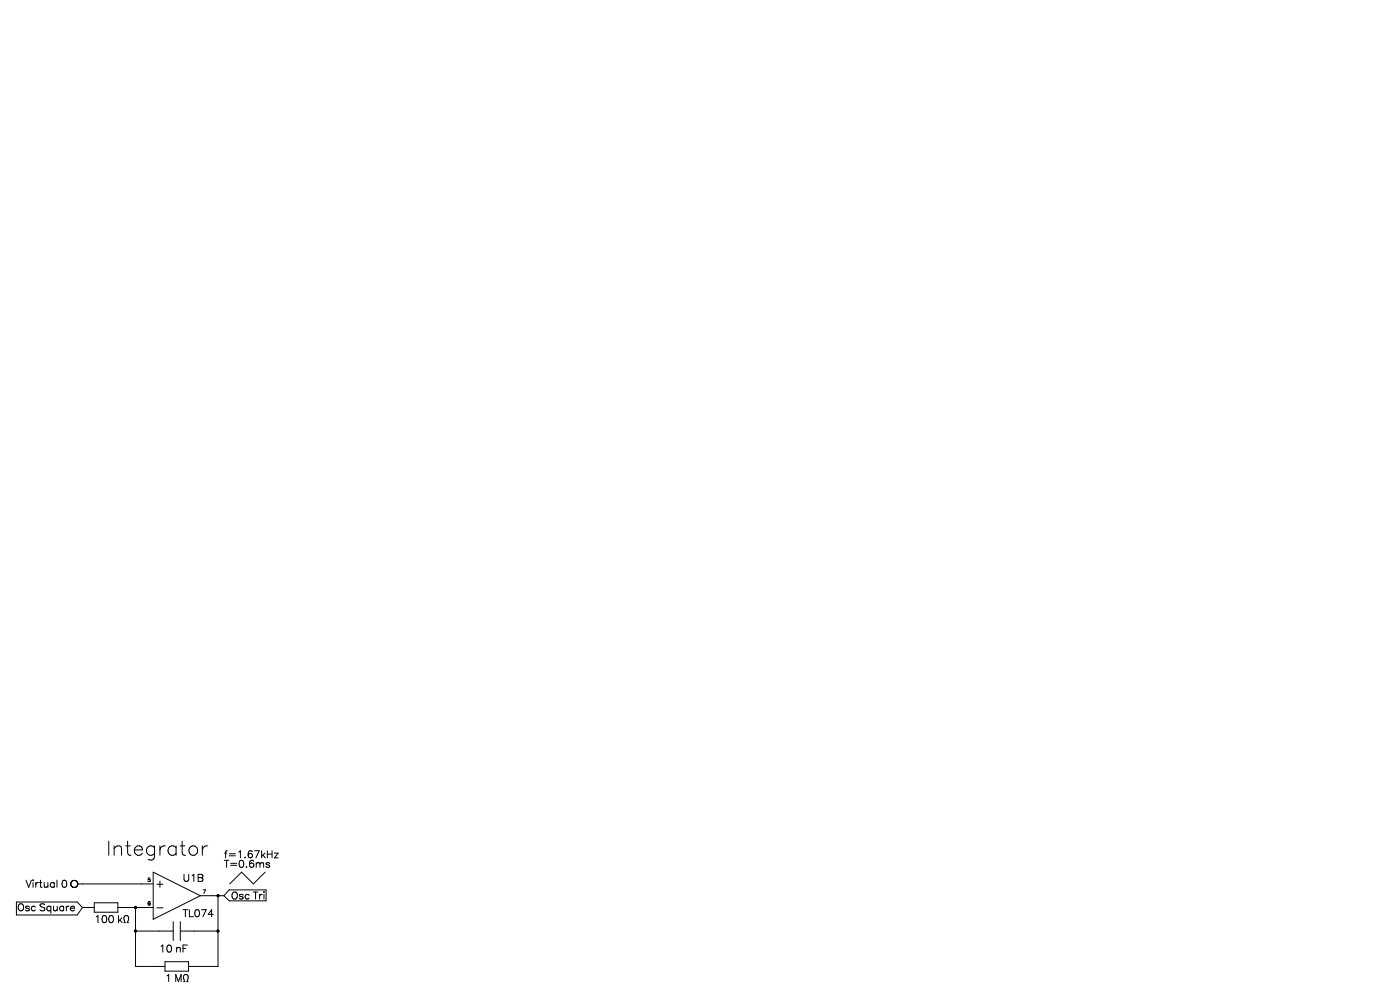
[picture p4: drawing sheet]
<svg xmlns="http://www.w3.org/2000/svg" width="297mm" height="210mm" viewBox="0 0 297 210" stroke-linecap="round" stroke-linejoin="round" font-family="sans-serif">
<path d="M28.7 192.5h.1M28.7 197.5h.1M46.2 190h.1M46.2 197.5h.1" fill="none" stroke="#000" stroke-width=".75"/>
<g fill="none" stroke="#000" stroke-width=".21">
<path d="M3.5 191.3h12.9l1.1 1.2M15.1 187.9h.1M15.1 187.9l.1 .1M15.2 187l-.1 .1M15.2 188l.1 .1M15.2 187h.1M15.2 186.9v.1M15.3 186.9h-.1M15.3 188.1h.1M15.3 186.9h.1M15.3 188.1l.3 .1M15.4 186.9h-.1"/>
<path d="M15.4 186.8v.1M15.5 186.8h-.1M15.5 186.8h.1M15.6 188.2h.1M15.7 186.8h-.2M15.7 188.2h.1M15.7 186.8h.1M15.8 186.8h.1M15.8 188.2h.1M15.8 186.8h.2M15.9 188.2h-.1M15.9 188.2h.1"/>
<path d="M16 186.8h.1M16.1 186.8v.1M16.1 186.9h.1M16.2 188.1l-.3 .1M16.2 186.9h.1M16.2 188.1h.1M16.2 186.9l.3 .5M16.3 188.1h-.1M16.3 188v.1M16.3 188h.1M16.4 187.9l-.1 .1M16.4 187.9h.1"/>
<path d="M16.4 187.8v.1M16.4 187.8h.1M16.5 187.7l-.1 .1M16.5 187.7h.1M16.5 187.4h.1M16.5 187.6v.1M16.5 187.4v.1M16.5 187.6h.1M16.5 187.5h.1M16.5 187.5h16M16.5 187.5v.1M17.5 192.5h2.5"/>
<path d="M17.5 192.5l-1.1 1.6h-12.9M20 191.5h5v2h-5zM25 192.5h7.5M26.5 194.3l.4-.1a.62 .62 0 0 1 .3 1l-.2 .5h.3M28.7 197.5h8M28.7 192.5v12.5h6.3M32.5 185l10 5-10 5zM33.3 192.6h1.3M36.7 195.5v4M38.2 195.5v4M38.2 197.5h8M42.5 190h5"/>
<path d="M46.2 190v15h-6.2M47.5 190l1.1 1.1h7.8M56.3 185l-2.6 2.5-2.4-2.5-2.5 2.5M56.4 188.8h-7.8l-1.1 1.2M35 204h5v2h-5zM39.5 206.7a.62 .62 0 0 1 .4 1l-.3 .5h.3"/>
</g>
<text font-size="4.8" x="22.5" y="181.5">Integrator</text>
<g font-size="2.4">
<text x="47.5" y="182">f=1.67kHz</text>
<text x="47.5" y="184">T=0.6ms</text>
<text x="5.6" y="188.3">Virtual 0</text>
<text x="33" y="188.3">+</text>
<text x="38.8" y="187">U1B</text>
<text x="49" y="190.7">Osc Tri</text>
<text x="3.3" y="193.2">Osc Square</text>
<text x="20" y="195.7">100 k</text>
<text x="38.8" y="194.5">TL074</text>
<text x="33.7" y="202">10 nF</text>
<text x="35" y="208.2">1 M</text>
</g>
<g font-size="1.2">
<text x="31.3" y="192">6</text>
<text x="31.3" y="187">5</text>
<text x="43" y="189.5">7</text>
</g>
</svg>
